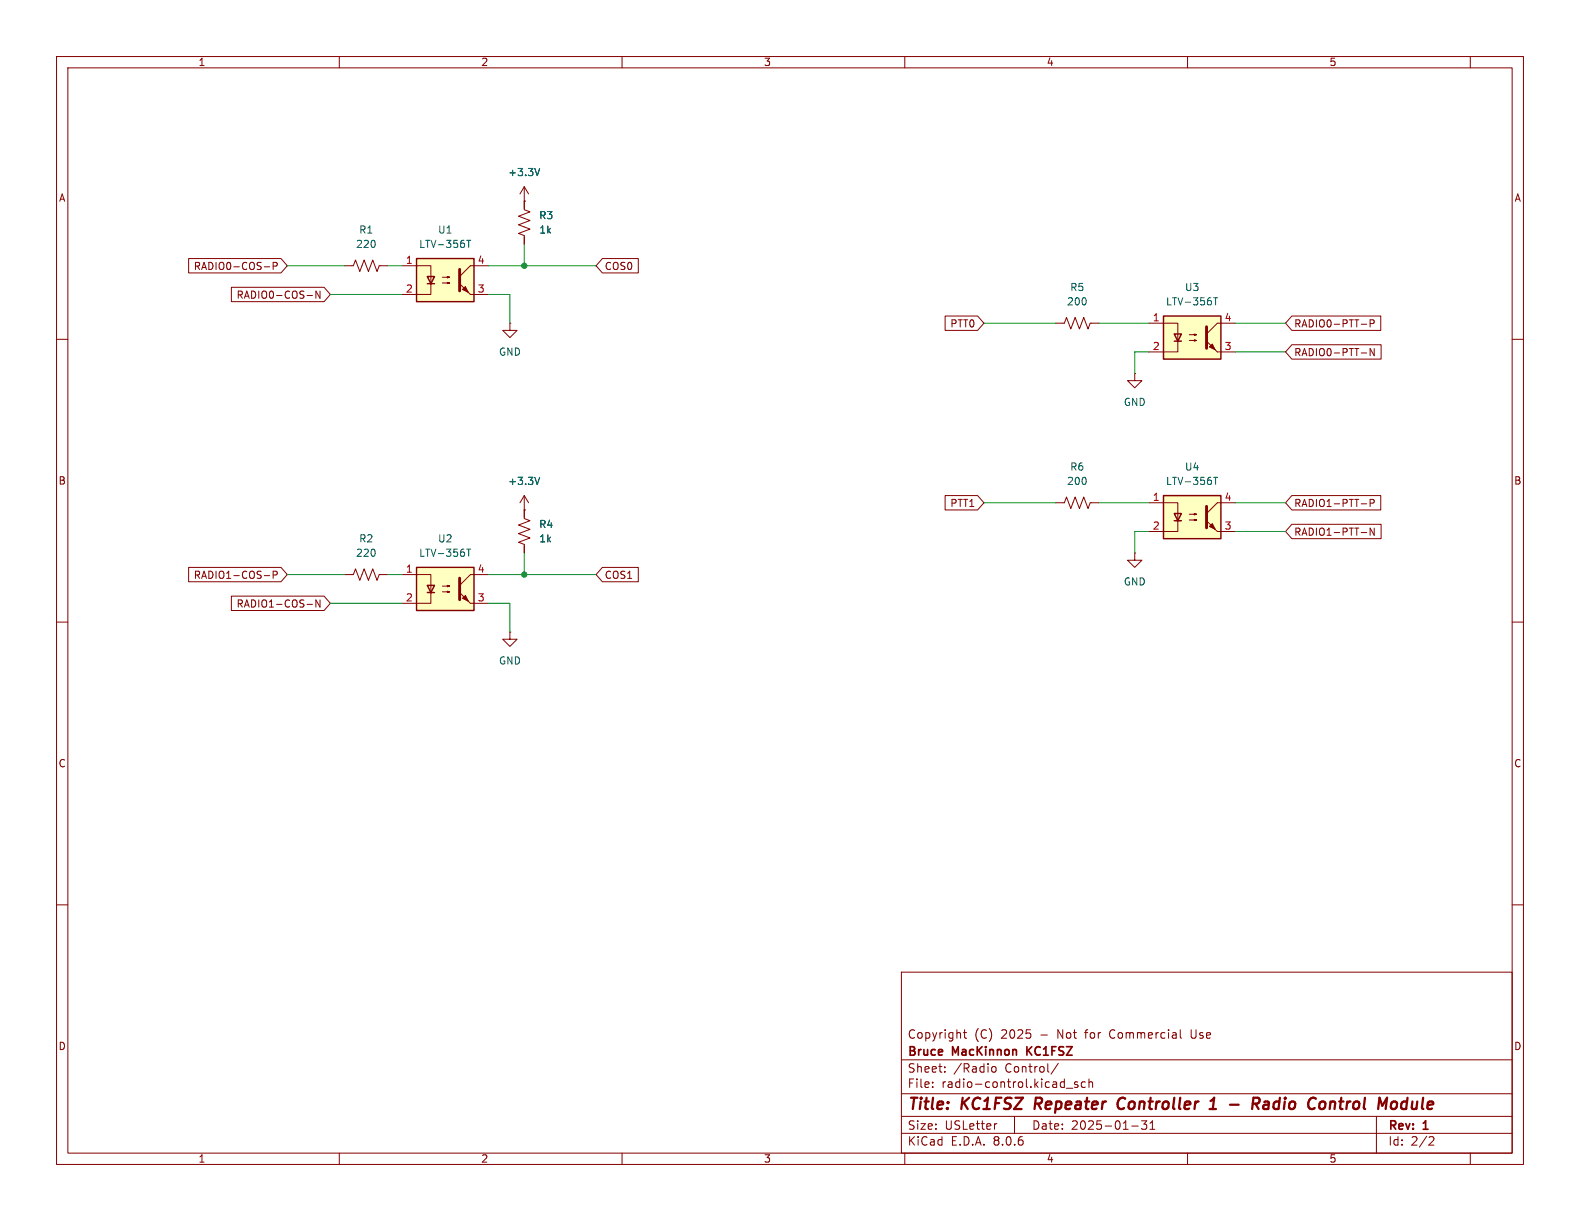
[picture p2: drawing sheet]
<svg xmlns="http://www.w3.org/2000/svg" width="279mm" height="216mm" viewBox="0 0 279 216" stroke-linecap="round" stroke-linejoin="round" font-family="sans-serif">
<g fill="none" stroke="#840000" stroke-width=".18">
<path d="M10 10h259.4v195.9h-259.4zM12 12h255.4v191.9h-255.4zM60 10v2M110 10v2M160 10v2M210 10v2M260 10v2M10 60h2M61 47h1.5l.4-1 .7 2 .8-2 .8 2 .7-2 .8 2 .4-1h1.5M267.4 60h2M10 110h2M267.4 110h2"/>
<path d="M10 160h2M267.4 160h2M159.4 171.9h108v32h-108zM159.4 197.4h108M159.4 193.4h108M159.4 187.4h108M164.9 192.1v.2M164.9 191.4v.1M167.1 189.4v.2M167.1 188.7v.1M170.4 182.6h.5M170.6 182.1v1.3l.3 .2"/>
<path d="M175.4 188.7l.2-.1 .5 .1v.6l-.1 .2-.4 .1-.2-.2zM176.3 198.7l-.3 .1M179.4 197.4v3M187.1 188l-1.2 1.9M188.6 192.4h1.1M190.6 191.4l-.4-.1-.2 .2 .1 .2 .5 .2v.3h-.6M191.9 191.4l-.4-.1-.3 .3v.4l.2 .2h.5M192.6 191.4l.2-.1 .3 .1 .1 .9M192.6 190.8v1.5M200.1 199.1h1.2M201.9 198.2h.9l-.5 .6 .4 .1v.6l-.2 .2h-.4l-.2-.2M203.4 199.7h.8"/>
<path d="M203.4 198.6l.4-.4v1.5M208.7 182.1v1.3l.2 .2M210.6 182.1v1.2l.2 .2M243.4 197.4v6.5M60 203.9v2M110 203.9v2M159.4 200.4h108M160 203.9v2M210 203.9v2M252.9 201l.5 .1 .2 .3-1 1.1h1M260 203.9v2"/>
</g>
<path d="M183.2 194.1l-.3 2M198.6 194.1a1.13 1.13 0 0 0-.9 .7 1.13 1.13 0 0 0 .2 1.2l.3 .1 .5-.1M213.9 196.1h1.1M214.1 194.7l.6-.6-.2 2M217.5 195.3h1.5M222.6 195a.51 .51 0 0 0-.2-.9h-.7l-.3 2M223.6 194.9l.2-.1 .5 .1v1.2M224.4 195.2l-.7 .1a.4 .4 0 0 0-.3 .4 .4 .4 0 0 0 .2 .4l.7-.1M234.2 194.9l.2 .3-.2 .7M235.3 194.8l-.2 1.3M235.6 194.8l-.3 .2M248.6 194.8a.66 .66 0 0 0-.8 .4l-.1 .5 .2 .3 .2 .1 .6-.1" fill="none" stroke="#840000" stroke-width=".4"/>
<path d="M181.6 185.1v1.5M182.5 185.1l-.9 .8" fill="none" stroke="#840000" stroke-width=".3"/>
<path d="M205.7 55.9h10.2v7.6h-10.2z" fill="#ffffc2"/>
<path d="M205.7 55.9h10.2v7.6h-10.2zM207.6 59.1h1.3l-.6 1.2zM207.6 60.3h1.3" fill="none" stroke="#840000" stroke-width=".25"/>
<path d="M203.2 57.2h5.1v3.3M210.3 59.2h1.3l-.4 .1v-.2l.4 .1M218.4 57.2h-3.1l-1.9 1.9M208.3 60.3v1.9h-5.1M210.3 60.2h1.3l-.4 .1v-.2l.4 .1M215.3 62.2h3.1M186.7 88.9h1.5l.4-1 .8 2 .7-2 .8 2 .7-2 .8 2 .4-1h1.5" fill="none" stroke="#840000" stroke-width=".18"/>
<g fill="#840000" stroke="#840000" stroke-width=".18">
<path d="M213.4 60.3l1.9 1.9z"/>
<path d="M213.9 61.3l.5-.5 .5 1z"/>
</g>
<path d="M213.4 57.8v3.8" fill="none" stroke="#840000" stroke-width=".51"/>
<path d="M214.6 52.6h.7M215 52.6v1.3" fill="none" stroke="#006464" stroke-width=".18"/>
<path d="M205.7 87.6h10.2v7.7h-10.2z" fill="#ffffc2"/>
<path d="M205.7 87.6h10.2v7.7h-10.2zM207.6 90.8h1.3l-.6 1.3zM207.6 92.1h1.3" fill="none" stroke="#840000" stroke-width=".25"/>
<path d="M92.7 87.6v4.1l1 .4-2 .7 2 .8-2 .8 2 .7-2 .8 1 .4v1.5M92.7 90.2h.1M92.7 87.6l-.8 1.3M92.7 87.6l.8 1.3M203.2 88.9h5.1v3.3M208.3 92.1v1.9h-5.1M210.3 91.9h1.3l-.4 .2v-.3l.4 .1M210.3 90.9h1.3l-.4 .2v-.3l.4 .1M215.3 94h3.1M218.4 88.9h-3.1l-1.9 1.9M61 101.6h1.5l.4-1 .7 2 .8-2 .8 2 .7-2 .8 2 .4-1h1.5" fill="none" stroke="#840000" stroke-width=".18"/>
<g fill="#840000" stroke="#840000" stroke-width=".18">
<path d="M213.4 92.1l1.9 1.9z"/>
<path d="M213.9 93.1l.5-.5 .5 1z"/>
</g>
<path d="M213.4 89.5v3.8" fill="none" stroke="#840000" stroke-width=".51"/>
<path d="M95.4 84.4l-.4 1.3M214.6 84.4h.7M215 84.4v1.3" fill="none" stroke="#006464" stroke-width=".18"/>
<path d="M73.7 45.7h10.1v7.6h-10.1z" fill="#ffffc2"/>
<path d="M73.7 45.7h10.1v7.6h-10.1zM75.6 48.9h1.2l-.6 1.3zM75.6 50.2h1.2" fill="none" stroke="#840000" stroke-width=".25"/>
<path d="M71.1 47h5.1v3.3M76.2 50.2v1.9h-5.1M78.2 50h1.3l-.4 .2v-.3l.4 .1M78.2 49h1.3l-.4 .1v-.2l.4 .1M83.2 52.1h3.2M86.4 47h-3.2l-1.9 1.9M90.2 111.8v1.2h1.2l-1.2 1.3-1.3-1.3h1.3M90.2 111.8h.1" fill="none" stroke="#840000" stroke-width=".18"/>
<g fill="#840000" stroke="#840000" stroke-width=".18">
<path d="M81.3 50.2l1.9 1.9z"/>
<path d="M81.8 51.2l.5-.5 .5 1z"/>
</g>
<path d="M81.3 47.6v3.8" fill="none" stroke="#840000" stroke-width=".51"/>
<path d="M82.5 42.5h.7M82.9 42.5v1.3" fill="none" stroke="#006464" stroke-width=".18"/>
<path d="M73.7 100.3h10.1v7.7h-10.1z" fill="#ffffc2"/>
<path d="M73.7 100.3h10.1v7.7h-10.1zM75.6 103.5h1.2l-.6 1.3zM75.6 104.8h1.2" fill="none" stroke="#840000" stroke-width=".25"/>
<g fill="none" stroke="#840000" stroke-width=".18">
<path d="M92.7 35.6h.1M92.7 33v4.1l1 .4-2 .7 2 .8-2 .8 2 .7-2 .8 1 .4v1.5M92.7 33l-.8 1.3M92.7 33l.8 1.3M33.4 45.7h16.3l1.1 1.3-1.1 1.3h-16.3zM40.9 50.8h16.4l1.1 1.3-1.1 1.2h-16.4zM46.7 47.2h1M48.3 47.1l.6-.1 .1-.2v-.3l-.7-.1v1.3M54.3 52.3h1M56.6 51.5v1.2l-.7-1.2v1.2M90.2 57.2v1.2h1.2l-1.2 1.3-1.3-1.3h1.3M90.2 57.2h.1"/>
<path d="M106.5 45.7h6.4v2.6h-6.4l-1.1-1.3zM167.1 55.9h5.8l1.1 1.3-1.1 1.2h-5.8zM186.7 57.2h1.5l.4-1.1 .8 2.1 .7-2.1 .8 2.1 .7-2.1 .8 2.1 .4-1h1.5M228.4 55.9h15.8v2.5h-15.8l-1.1-1.2zM240.7 57.3h1M242.3 57.2h.6l.1-.2-.1-.3-.6-.1v1.2M200.7 66v1.3h1.2l-1.2 1.3-1.3-1.3h1.3M200.7 66h.1M228.4 61h15.8v2.5h-15.8l-1.1-1.3zM240.7 62.4h1M243 61.6v1.3l-.7-1.3v1.3M92.7 90.2h.1"/>
<path d="M92.7 90.2v1.2M92.7 96.5v1.3M167.1 87.6h5.8l1.1 1.3-1.1 1.3h-5.8zM200.7 97.8v1.3h1.2l-1.2 1.2-1.3-1.2h1.3M200.7 97.8h.1M228.4 92.7h15.8v2.6h-15.8l-1.1-1.3zM228.4 87.6h15.8v2.6h-15.8l-1.1-1.3zM240.7 94.2h1M240.7 89.1h1M242.3 89l.6-.1 .1-.2-.1-.3-.6-.1v1.3M243 93.4v1.3l-.7-1.3v1.3M33.4 100.3h16.3l1.1 1.3-1.1 1.3h-16.3z"/>
<path d="M40.9 105.4h16.4l1.1 1.3-1.1 1.3h-16.4zM46.7 101.8h1M48.3 101.7l.6-.1 .1-.2v-.3l-.7-.1v1.3M54.3 106.9h1M56.6 106.1v1.3l-.7-1.3v1.3M71.1 101.6h5.1v3.3M76.2 104.8v1.9h-5.1M78.2 104.6h1.3l-.4 .2v-.3l.4 .1M78.2 103.6h1.3l-.4 .2v-.3l.4 .1M83.2 106.7h3.2M86.4 101.6h-3.2l-1.9 1.9M106.5 100.3h6.4v2.6h-6.4l-1.1-1.3z"/>
</g>
<g fill="#840000" stroke="#840000" stroke-width=".18">
<path d="M81.3 104.8l1.9 1.9z"/>
<path d="M81.8 105.8l.5-.5 .5 1z"/>
</g>
<path d="M81.3 102.2v3.8" fill="none" stroke="#840000" stroke-width=".51"/>
<path d="M95.4 29.8l-.4 1.3M82.5 97.1h.7M82.9 97.1v1.3M95.4 84.4l-.4 1.3" fill="none" stroke="#006464" stroke-width=".18"/>
<g fill="none" stroke="#009600" stroke-width=".18">
<path d="M50.8 47h10.2M58.4 52.1h12.7M68.6 47h2.5M86.4 52.1h3.8v5.1M86.4 47h19M92.7 43.2v3.8M174 57.2h12.7M194.3 57.2h8.9M218.4 57.2h8.9M203.2 62.2h-2.5v3.8M218.4 62.2h8.9M92.7 97.8v3.8"/>
<path d="M174 88.9h12.7M194.3 88.9h8.9M203.2 94h-2.5v3.8M218.4 88.9h8.9M218.4 94h8.9M50.8 101.6h10.2M58.4 106.7h12.7M68.6 101.6h2.5M86.4 106.7h3.8v5.1M86.4 101.6h19"/>
</g>
<g fill="#009600" stroke="#009600" stroke-width=".18">
<circle cx="92.7" cy="47" r=".46"/>
<circle cx="92.7" cy="101.6" r=".46"/>
</g>
<g font-size="2.8" fill="#840000">
<text x="160.4" y="196.8">Title:</text>
<text x="170.1" y="196.8">KC1FSZ</text>
<text x="183.8" y="196.8">Repeater</text>
<text x="199.3" y="196.8">Controller</text>
<text x="220.7" y="196.8">-</text>
<text x="225.5" y="196.8">Radio</text>
<text x="236.2" y="196.8">Control</text>
<text x="249.4" y="196.8">Module</text>
</g>
<g font-size="2.1" fill="#840000">
<text x="160.4" y="183.9">Copyright</text>
<text x="172.3" y="183.9">(C)</text>
<text x="177.1" y="183.9">2025</text>
<text x="184.1" y="183.9">-</text>
<text x="187.2" y="183.9">Not</text>
<text x="192.3" y="183.9">for</text>
<text x="196.8" y="183.9">Commercial</text>
<text x="211.3" y="183.9">Use</text>
<text x="160.4" y="189.9">Sheet:</text>
<text x="160.4" y="187.1">Bruce</text>
<text x="168.5" y="187.1">MacKinnon</text>
<text x="168.6" y="189.9">/Radio</text>
<text x="177.8" y="189.9">Control/</text>
<text x="182.2" y="187.1">KC1FSZ</text>
<text x="160.4" y="192.6">File:</text>
<text x="166.5" y="192.6">radio-control.kicad_sch</text>
<text x="160.4" y="202.8">KiCad</text>
<text x="160.4" y="200">Size:</text>
<text x="167.1" y="200">USLetter</text>
<text x="168.1" y="202.8">E.D.A.</text>
<text x="175.7" y="202.8">8.0.6</text>
<text x="182.4" y="200">Date:</text>
<text x="189.4" y="200">2025-01-31</text>
<text x="245.4" y="200.2">Rev:</text>
<text x="245.4" y="202.8">Id:</text>
<text x="249.5" y="202.8">2/2</text>
<text x="251.8" y="200.2">1</text>
</g>
<g font-size="1.8" fill="#840000">
<text x="35" y="11.9">1</text>
<text x="85" y="11.9">2</text>
<text x="135" y="11.9">3</text>
<text x="185" y="11.9">4</text>
<text x="235" y="11.9">5</text>
<text x="10.3" y="35.9">A</text>
<text x="267.7" y="35.9">A</text>
<text x="34.2" y="47.9">RADIO0-COS-P</text>
<text x="106.8" y="47.9">COS0</text>
<text x="41.7" y="53">RADIO0-COS-N</text>
<text x="167.9" y="58.1">PTT0</text>
<text x="228.8" y="58.1">RADIO0-PTT-P</text>
<text x="228.8" y="63.2">RADIO0-PTT-N</text>
<text x="10.3" y="85.9">B</text>
<text x="167.9" y="89.9">PTT1</text>
<text x="228.8" y="89.9">RADIO1-PTT-P</text>
<text x="267.7" y="85.9">B</text>
<text x="228.8" y="94.9">RADIO1-PTT-N</text>
<text x="34.2" y="102.6">RADIO1-COS-P</text>
<text x="41.7" y="107.6">RADIO1-COS-N</text>
<text x="106.8" y="102.6">COS1</text>
<text x="10.3" y="135.9">C</text>
<text x="267.7" y="135.9">C</text>
<text x="10.3" y="185.9">D</text>
<text x="267.7" y="185.9">D</text>
<text x="35" y="205.8">1</text>
<text x="85" y="205.8">2</text>
<text x="135" y="205.8">3</text>
<text x="185" y="205.8">4</text>
<text x="235" y="205.8">5</text>
</g>
<g font-size="1.8" fill="#006464">
<text x="89.8" y="31.3">+3.3V</text>
<text x="63.4" y="41.5">R1</text>
<text x="77.4" y="41.5">U1</text>
<text x="95.3" y="39">R3</text>
<text x="95.3" y="41.5">1k</text>
<text x="62.9" y="44">220</text>
<text x="74" y="44">LTV-356T</text>
<text x="189.2" y="51.7">R5</text>
<text x="209.4" y="51.7">U3</text>
<text x="188.6" y="54.2">200</text>
<text x="206.1" y="54.2">LTV-356T</text>
<text x="88.1" y="63.1">GND</text>
<text x="198.6" y="72">GND</text>
<text x="189.2" y="83.4">R6</text>
<text x="209.4" y="83.4">U4</text>
<text x="89.8" y="86">+3.3V</text>
<text x="188.6" y="86">200</text>
<text x="206.1" y="86">LTV-356T</text>
<text x="95.3" y="93.6">R4</text>
<text x="62.9" y="98.7">220</text>
<text x="63.4" y="96.1">R2</text>
<text x="74" y="98.7">LTV-356T</text>
<text x="77.4" y="96.1">U2</text>
<text x="95.3" y="96.1">1k</text>
<text x="198.6" y="103.7">GND</text>
<text x="88.1" y="117.7">GND</text>
</g>
<g font-size="1.8" fill="#a90000">
<text x="71.7" y="46.7">1</text>
<text x="84.4" y="46.7">4</text>
<text x="71.7" y="51.8">2</text>
<text x="84.4" y="51.8">3</text>
<text x="203.8" y="56.9">1</text>
<text x="216.5" y="56.9">4</text>
<text x="203.8" y="62">2</text>
<text x="216.5" y="62">3</text>
<text x="203.8" y="88.6">1</text>
<text x="216.5" y="88.6">4</text>
<text x="203.8" y="93.7">2</text>
<text x="216.5" y="93.7">3</text>
<text x="71.7" y="101.3">1</text>
<text x="84.4" y="101.3">4</text>
<text x="71.7" y="106.4">2</text>
<text x="84.4" y="106.4">3</text>
</g>
</svg>
